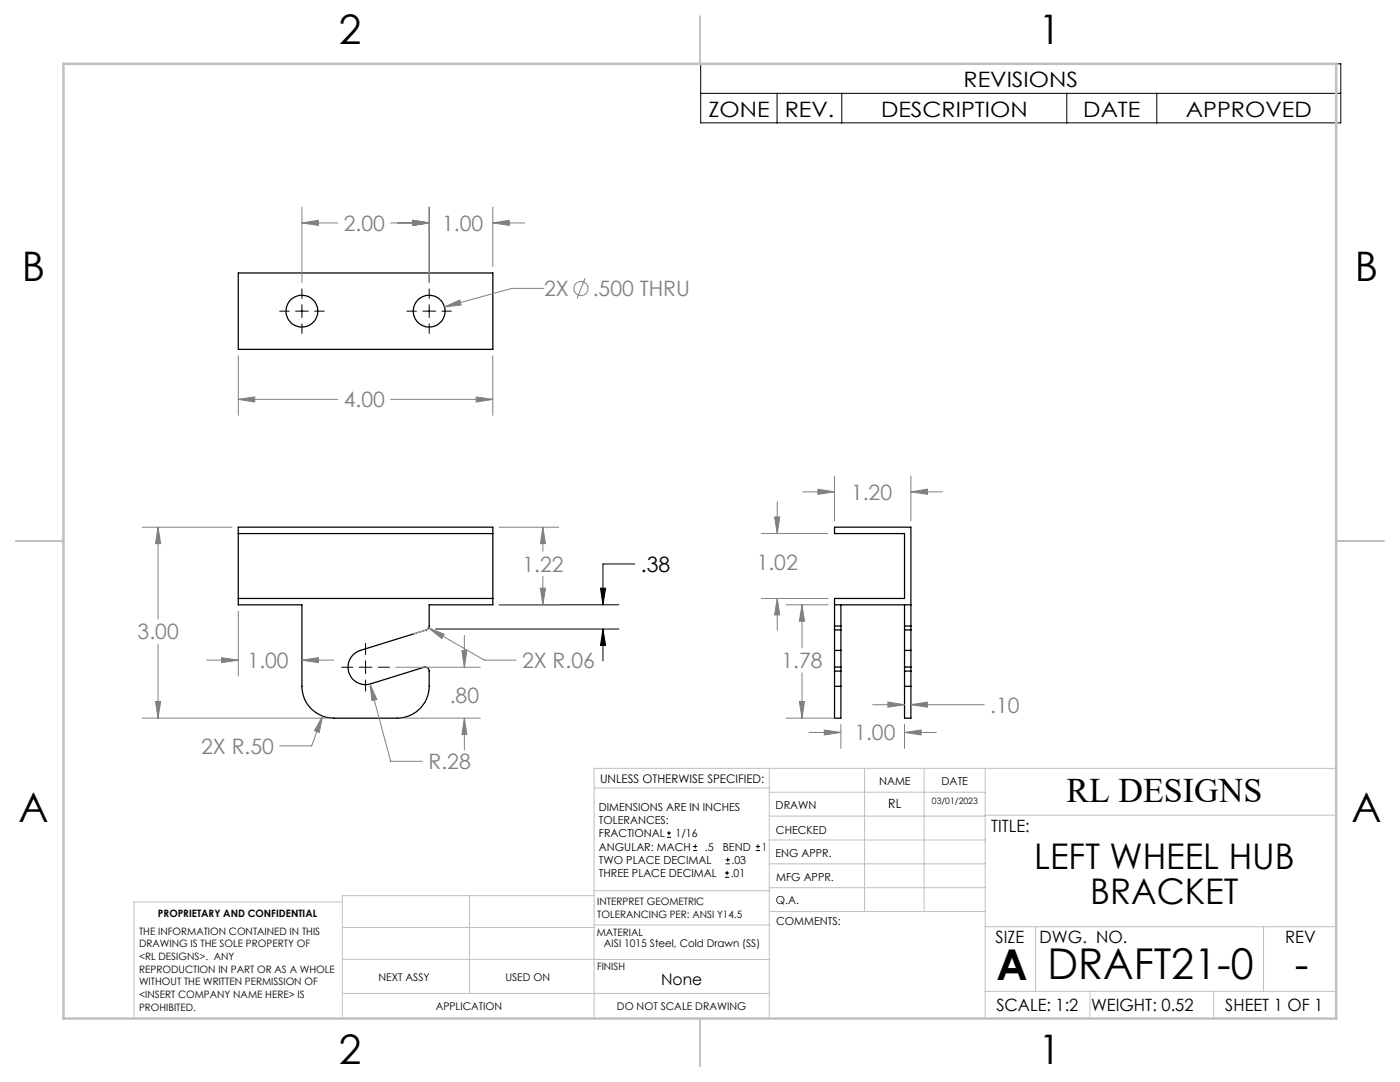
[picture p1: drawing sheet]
<svg xmlns="http://www.w3.org/2000/svg" width="279mm" height="216mm" viewBox="0 0 279 216" stroke-linecap="round" stroke-linejoin="round" font-family="sans-serif">
<g fill="none" stroke="#000" stroke-width=".25">
<path d="M47.6 54.5h50.8v15.2h-50.8zM47.6 105.2h50.8v15.5h-12.7v4.4l-.6 .6-13.2 4.1a3.5 3.5 0 0 0-2.3 4.4 3.5 3.5 0 0 0 4.4 2.3l10.6-3.4a.77 .77 0 0 1 1.1 .8 12.3 12.3 0 0 1-.4 5 6.4 6.4 0 0 1-6 4.4h-12.7a6.4 6.4 0 0 1-6.3-6.4v-16.2h-12.7zM47.6 119.4h50.8M47.6 106.5h50.8M166.5 136.9v6.4h1.3v-6.4M166.5 133.1v.8M166.5 124.9v.8M166.5 129.8v3.3M166.5 120.7h15.3M166.5 124.9v-5.5h14v-12.9h-14v-1.3h15.3v19.7M166.5 133.1h1.3M166.5 125.7v4.1"/>
<path d="M166.5 133.9v3M166.5 136.9h1.3M166.5 133.9h1.3M166.5 124.9h1.3M166.5 125.7h1.3M166.5 129.8h1.3M167.8 133.1v.8M167.8 124.9v.8M167.8 129.8v3.3M167.8 120.7v4.2M167.8 125.7v4.1M167.8 133.9v3"/>
<path d="M180.5 136.9v6.4h1.3v-6.4M180.5 133.1v.8M180.5 124.9v.8M180.5 129.8v3.3M180.5 133.1h1.3M180.5 120.7v4.2M180.5 125.7v4.1M180.5 133.9v3M180.5 136.9h1.3M180.5 133.9h1.3M180.5 124.9h1.3M180.5 125.7h1.3"/>
<path d="M180.5 129.8h1.3M181.8 133.1v.8M181.8 124.9v.8M181.8 129.8v3.3M181.8 125.7v4.1M181.8 133.9v3"/>
<circle cx="60.3" cy="62.1" r="3.2"/>
<circle cx="85.7" cy="62.1" r="3.2"/>
</g>
<g fill="none" stroke="#808080" stroke-width=".2">
<path d="M60.3 44.5l3.2-.5v1zM60.3 41.3v15.1M60.3 44.5h7.1M78 44.5h7.7M82.3 44l3.4 .5-3.4 .5zM85.7 41.3v15.1M98.4 44.5l3.2-.5v1zM98.4 44.5h6.3M98.4 41.3v11.9M108.5 57.5h-6.3l-13.5 3.7M116.8 55.5l-1.7 4.1M47.6 79.7l3.2-.5v1z"/>
<path d="M47.6 71v11.9M47.6 79.7h19.8M78 79.7h20.4M88.7 61.2l3.1-1.3 .2 1zM95 79.2l3.4 .5-3.4 .5zM98.4 71v11.9M160.2 98.1h6.3M163.2 97.6l3.3 .5-3.3 .5zM166.5 95v8.9M181.8 98.1l3.3-.5v1zM181.8 95v8.9M181.8 98.1h6.3"/>
<path d="M28.4 105.2h17.9M31.5 105.2l.6 3.3h-1.1zM31.5 105.2v18.3M99.6 105.2h11.9M107.8 117.4h1.1l-.6 3.3zM108.3 105.2l.6 3.3h-1.1zM108.3 105.2v4.8M108.3 115v5.7M151.9 106.5h13.4M151.9 119.4h13.4M154.6 103.2h1l-.5 3.3zM155.1 119.4l.5 3.3h-1z"/>
<path d="M155.1 100.1v6.4M155.1 119.4v6.4M31 140h1.1l-.6 3.3zM31.5 128.5v14.8M41.2 131.7h6.4M44.2 131.2l3.4 .5-3.4 .5zM47.6 122v12.9M60.3 131.7l3.2-.5v1zM60.3 131.7h6.3M73.8 136.5l1.4 3.1-1 .2zM73.8 136.5l4.2 15.4h6.3M79 133.1h16.8"/>
<path d="M85.5 125.3l3.2 1.2-.5 .9zM85.5 125.3l11.2 6.4h6.3M92.2 129.8h1l-.5 3.3zM92.7 126.8v6.3M99.6 120.7h11.9M156.9 120.7h8.4M159.5 140h1l-.4 3.3zM160.1 120.7l.4 3.3h-1zM160.1 120.7v8.6M160.1 134.3v9M28.4 143.3h36.9M64.4 142.9l-.7 3.3-.9-.4z"/>
<path d="M64.4 142.9l-2.2 5.9h-6.4M80.6 143.3h15.2M92.7 143.3l.5 3.3h-1zM92.7 143.3v6.3M156.9 143.3h9.6M161.5 146.2h6.3M164.5 145.7l3.3 .5-3.3 .4zM167.8 144.6v4.7M174.2 140.6h6.3M177.2 140.1l3.3 .5-3.3 .5zM180.5 146.2l3.3-.5v.9zM180.5 144.6v4.7"/>
<path d="M180.5 146.2h6.4M181.8 140.6l3.3-.5v1zM181.8 140.6h14.6"/>
<circle cx="115.9" cy="57.6" r="1.42"/>
</g>
<g fill="none" stroke="#000" stroke-width=".2">
<path d="M139.8 12.7h127.8v11.8h-127.8zM139.8 18.6h127.8M155.1 18.6v5.9M168 18.6v5.9M212.9 18.6v5.9M230.9 18.6v5.9M60.3 57.6v1.9M85.7 57.6v1.9M55.8 62.1h1.9M59 62.1h2.5M60.3 60.8v2.6M60.3 64.6v1.9"/>
<path d="M62.8 62.1h1.9M81.2 62.1h1.9M84.4 62.1h2.5M85.7 60.8v2.6M85.7 64.6v1.9M88.2 62.1h1.9M119.8 117.4h1.1l-.6 3.3zM126.7 112.5h-6.4v8.2M68.2 133.1h2.2M71.7 133.1h2.5M73 128.4v2.2M73 131.9v2.5"/>
<path d="M73 135.7v2.2M75.5 133.1h2.2M86.9 125.5h36.6M99.6 120.7h23.9M120.3 125.5v6.4M120.3 125.5l.6 3.3h-1.1zM133.1 167.1h.8M133.1 166.2h.8M133.5 165.8v.9M138.3 169.7h.8M138.3 168.9h.8M138.7 168.5v.8"/>
<path d="M144.7 175h.8M144.7 174.2h.8M144.8 172.4h.9M144.8 171.6h.9M145.1 173.8v.8M145.2 171.1v.9M150.8 169.7h.9M150.8 168.9h.9M151.3 168.5v.8"/>
</g>
<g fill="none" stroke="#c0c0c0" stroke-width=".2">
<path d="M85.7 125.5l-3.1 1M118.6 157.2h34.9M153.5 153.3v49.9M153.5 158.1h43.1M172.5 153.3v28.6M184.4 153.3v28.6M196.6 153.3v49.9M266.7 153.3h-148.1v49.9M68.3 180h-41.6v23.2M93.7 178.7v19.5M118.6 178.7h-50.3v24.5M118.6 177.7h35"/>
<path d="M153.5 167.6h43.1M153.5 162.8h43.1M153.5 172.4h43.1M153.5 177.1h43.1M196.6 162.7h70.1M68.3 198.2h85.2M68.3 191.4l85.2 .1M68.3 185.1h50.3M118.6 184.6h35M153.6 181.9h43M196.6 197.8h70.1M196.6 184.9h70.1"/>
<path d="M206.7 184.9v12.9M217.5 197.8v5.4M242.2 197.8v5.4M252.2 184.9v12.9"/>
</g>
<path d="M139.7 3.2v9.5M3.1 107.9h9.6M266.7 107.9h9.5M139.7 203.2v9.6" fill="none" stroke="#c0c0c0" stroke-width=".25"/>
<path d="M12.7 12.7h254v190.5h-254z" fill="none" stroke="#c0c0c0" stroke-width=".5"/>
<path d="M120.3 125.5l.6 3.3h-1.1zM119.8 117.4h1.1l-.6 3.3z" fill="#000"/>
<path d="M44.2 131.2l3.4 .5-3.4 .5zM60.3 131.7l3.2-.5v1zM92.2 129.8h1l-.5 3.3zM92.7 143.3l.5 3.3h-1zM64.4 142.9l-1.6 2.9 .9 .4zM31.5 105.2l.6 3.3h-1.1zM31 140h1.1l-.6 3.3zM107.8 117.4h1.1l-.6 3.3zM108.3 105.2l.6 3.3h-1.1zM85.5 125.3l2.7 2.1 .5-.9zM73.8 136.5l.4 3.3 1-.2zM60.3 44.5l3.2-.5v1zM82.3 44l3.4 .5-3.4 .5zM82.3 44l3.4 .5-3.4 .5zM98.4 44.5l3.2-.5v1zM47.6 79.7l3.2-.5v1zM95 79.2l3.4 .5-3.4 .5zM88.7 61.2l3.3-.3-.2-1zM154.6 103.2h1l-.5 3.3zM155.1 119.4l.5 3.3h-1zM164.5 145.7l3.3 .5-3.3 .4zM180.5 146.2l3.3-.5v.9zM163.2 97.6l3.3 .5-3.3 .5zM181.8 98.1l3.3-.5v1zM181.8 140.6l3.3-.5v1zM177.2 140.1l3.3 .5-3.3 .5zM159.5 140h1l-.4 3.3zM160.1 120.7l.4 3.3h-1z" fill="#808080"/>
<g font-size="8.5">
<text x="198.9" y="195.5">A</text>
<text x="209" y="195.4">DRAFT21-0</text>
<text x="258.4" y="195.4">-</text>
</g>
<g font-size="8.1">
<text x="67.6" y="8.9">2</text>
<text x="207.3" y="8.9">1</text>
<text x="4.4" y="56.1">B</text>
<text x="270.4" y="56.1">B</text>
<text x="3.7" y="164.1">A</text>
<text x="269.7" y="164.1">A</text>
<text x="67.6" y="212.4">2</text>
<text x="207.3" y="212.4">1</text>
</g>
<g font-size="7.1">
<text x="206.4" y="173.4">LEFT WHEEL HUB</text>
<text x="217.6" y="180.5">BRACKET</text>
</g>
<text font-size="6.9" x="212.8" y="160.1">RL DESIGNS</text>
<g font-size="4.2">
<text x="192.3" y="17.4">REVISIONS</text>
<text x="141.4" y="23.3">ZONE</text>
<text x="156.6" y="23.3">REV.</text>
<text x="175.8" y="23.3">DESCRIPTION</text>
<text x="216.2" y="23.3">DATE</text>
<text x="236.7" y="23.3">APPROVED</text>
<text x="127.9" y="114.1">.38</text>
</g>
<g font-size="4.2" fill="#808080">
<text x="68.6" y="46">2.00</text>
<text x="88.3" y="46">1.00</text>
<text x="108.6" y="59.1">2X</text>
<text x="118.3" y="59.1">.500 THRU</text>
<text x="68.6" y="81.3">4.00</text>
<text x="169.8" y="99.7">1.20</text>
<text x="151" y="113.8">1.02</text>
<text x="104.3" y="114.1">1.22</text>
<text x="27.5" y="127.6">3.00</text>
<text x="49.4" y="133.3">1.00</text>
<text x="104.2" y="133.3">2X R.06</text>
<text x="156" y="133.3">1.78</text>
<text x="89.8" y="140.2">.80</text>
<text x="197.6" y="142.2">.10</text>
<text x="170.5" y="147.7">1.00</text>
<text x="40.1" y="150.4">2X R.50</text>
<text x="85.5" y="153.5">R.28</text>
</g>
<g font-size="3.4">
<text x="197.8" y="166">TITLE:</text>
<text x="198.7" y="188.1">SIZE</text>
<text x="207.5" y="188.1">DWG. NO.</text>
<text x="256.5" y="188.2">REV</text>
<text x="198.8" y="201.7">SCALE: 1:2</text>
<text x="217.7" y="201.8">WEIGHT: 0.52</text>
<text x="244.5" y="201.7">SHEET 1 OF 1</text>
</g>
<text font-size="3.2" x="132" y="196.6">None</text>
<text font-size="2.5" x="177.3" y="161.3">RL</text>
<text font-size="2.4" x="119.8" y="156.2">UNLESS OTHERWISE SPECIFIED:</text>
<g font-size="2.2">
<text x="119.5" y="161.8">DIMENSIONS ARE IN INCHES</text>
<text x="154.8" y="161.4">DRAWN</text>
<text x="175.4" y="156.6">NAME</text>
<text x="187.9" y="156.7">DATE</text>
<text x="119.5" y="164.4">TOLERANCES:</text>
<text x="119.5" y="167.1">FRACTIONAL</text>
<text x="134.8" y="167.1">1/16</text>
<text x="154.9" y="166.3">CHECKED</text>
<text x="119.5" y="172.4">TWO PLACE DECIMAL</text>
<text x="119.5" y="169.7">ANGULAR: MACH</text>
<text x="140.7" y="169.7">.5</text>
<text x="144.2" y="169.7">BEND</text>
<text x="146" y="172.4">.03</text>
<text x="152" y="169.7">1</text>
<text x="154.8" y="171">ENG APPR.</text>
<text x="119.5" y="175">THREE PLACE DECIMAL</text>
<text x="145.8" y="175">.01</text>
<text x="154.9" y="175.7">MFG APPR.</text>
<text x="154.9" y="180.4">Q.A.</text>
<text x="154.9" y="184.6">COMMENTS:</text>
</g>
<g font-size="2.1">
<text x="120.5" y="189">AISI 1015 Steel, Cold Drawn (SS)</text>
<text x="75.5" y="195.7">NEXT ASSY</text>
<text x="100.9" y="195.7">USED ON</text>
<text x="86.9" y="201.5">APPLICATION</text>
<text x="123.1" y="201.6">DO NOT SCALE DRAWING</text>
</g>
<g font-size="2">
<text x="31.5" y="182.9">PROPRIETARY AND CONFIDENTIAL</text>
<text x="119.2" y="180.6">INTERPRET GEOMETRIC</text>
<text x="119.2" y="183.1">TOLERANCING PER: ANSI Y14.5</text>
<text x="27.8" y="186.5">THE INFORMATION CONTAINED IN THIS</text>
<text x="27.8" y="189">DRAWING IS THE SOLE PROPERTY OF</text>
<text x="27.8" y="191.6">&lt;RL DESIGNS&gt;. ANY</text>
<text x="119.1" y="186.7">MATERIAL</text>
<text x="27.8" y="194.1">REPRODUCTION IN PART OR AS A WHOLE</text>
<text x="27.8" y="196.6">WITHOUT THE WRITTEN PERMISSION OF</text>
<text x="119.1" y="193.5">FINISH</text>
<text x="27.8" y="199.1">&lt;INSERT COMPANY NAME HERE&gt; IS</text>
<text x="27.8" y="201.7">PROHIBITED.</text>
</g>
<text font-size="1.8" x="186" y="160.5">03/01/2023</text>
</svg>
